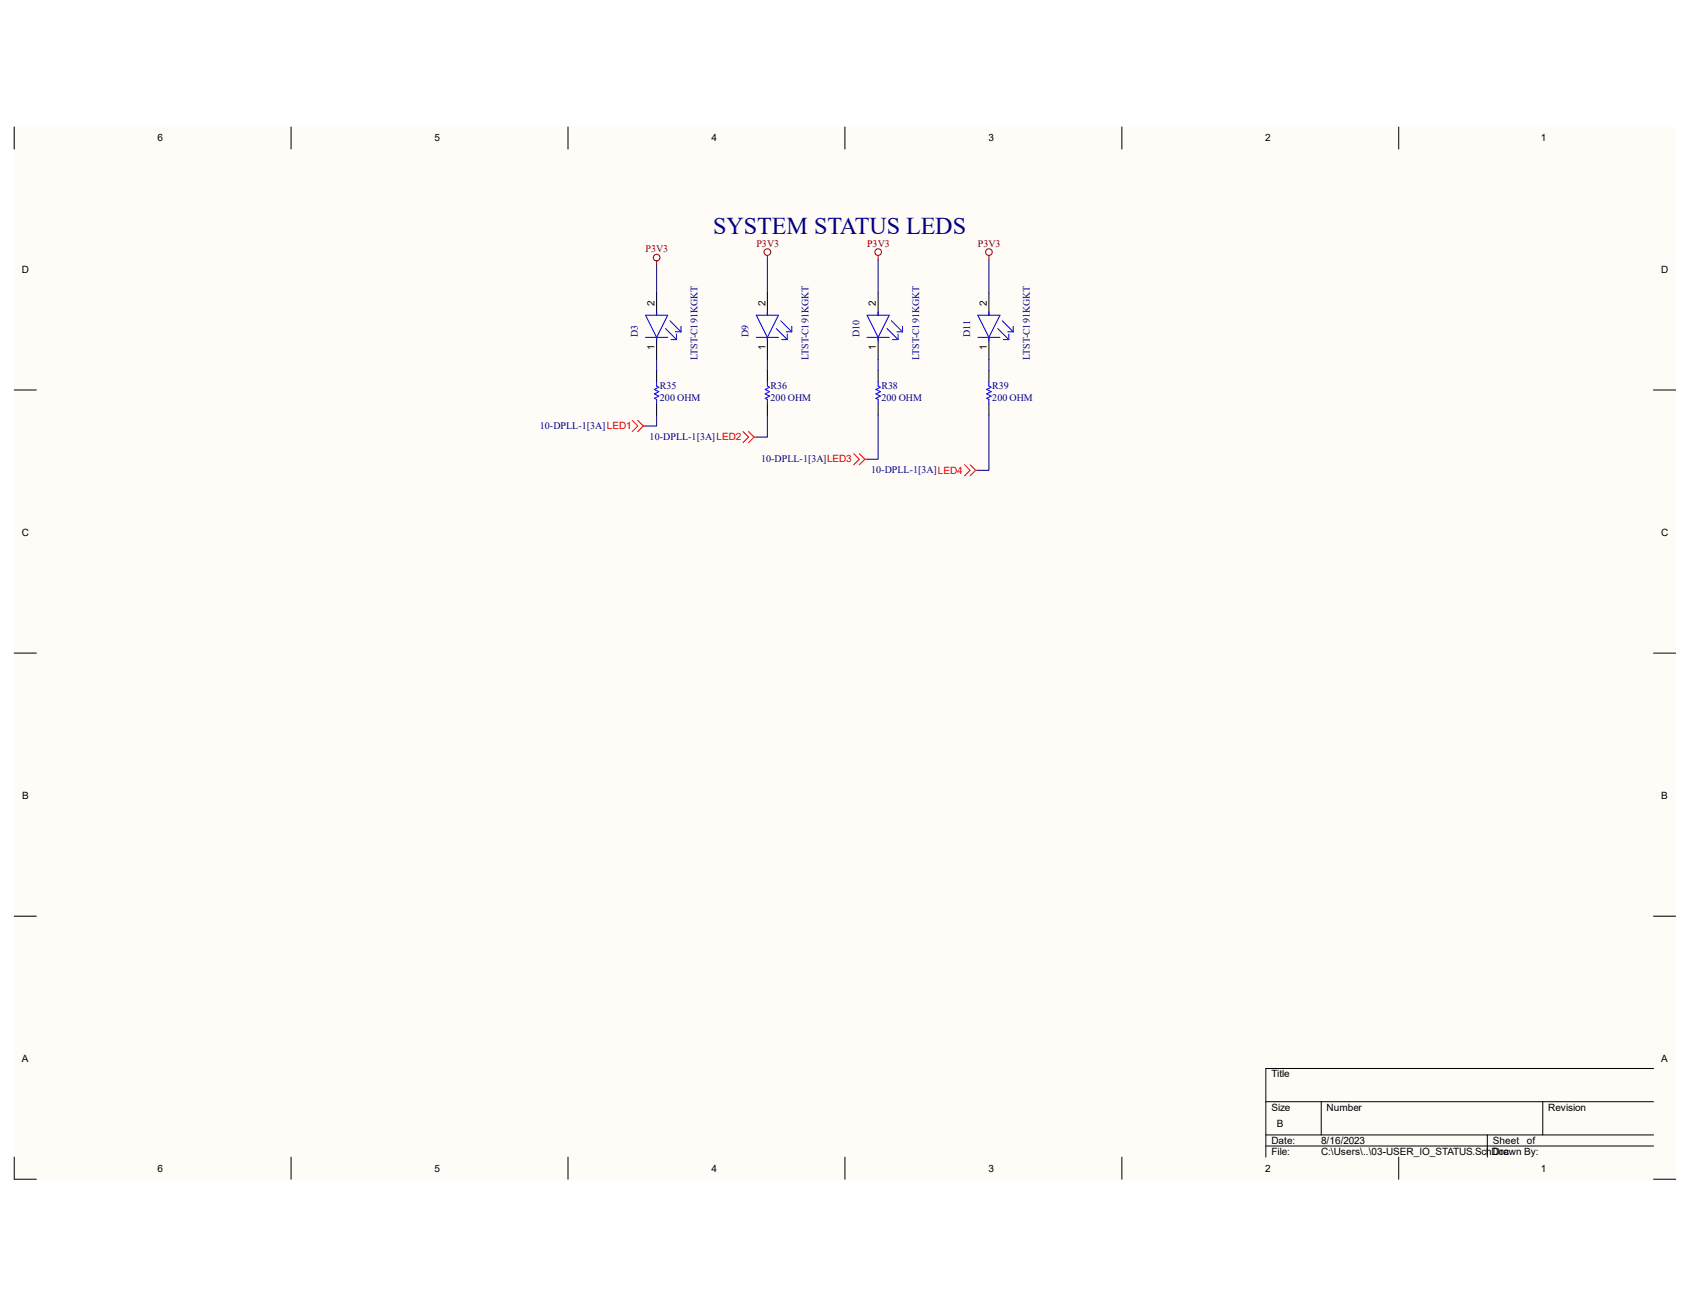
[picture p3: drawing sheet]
<svg xmlns="http://www.w3.org/2000/svg" width="279mm" height="216mm" viewBox="0 0 279 216" stroke-linecap="round" stroke-linejoin="round" font-family="sans-serif">
<g fill="#fffcf8">
<path d="M2.3 21h274.7v173.9h-274.7z" fill-rule="evenodd"/>
<path d="M6 24.6h267.4v166.7h-267.4z" fill-rule="evenodd"/>
</g>
<g fill="none" stroke="#000" stroke-width=".17">
<path d="M2.3 21v3.6M48.1 21v3.6M93.9 21v3.6M139.7 21v3.6M185.5 21v3.6M231.2 21v3.6M108.6 48.5v3.6M108.6 55.8v3.6M126.9 48.5v3.6M126.9 55.8v3.6M145.2 48.5v3.6M145.2 55.8v3.6"/>
<path d="M163.5 48.5v3.6M163.5 55.8v3.6M2.3 64.5h3.7M108.6 61.3v1.8M108.6 66.8v1.8M126.9 61.3v1.8M126.9 66.8v1.8M145.2 61.3v1.8M145.2 66.8v1.8M163.5 61.3v1.8M163.5 66.8v1.8M273.4 64.5h3.6"/>
<path d="M2.3 108h3.7M273.4 108h3.6M2.3 151.5h3.7M273.4 151.5h3.6M273.4 176.6h-64.1v14.7M2.3 191.3v3.6h3.7M48.1 191.3v3.6M93.9 191.3v3.6M139.7 191.3v3.6M185.5 191.3v3.6M209.3 182.1h64.1M209.3 187.6h64.1"/>
<path d="M209.3 189.5h64.1M218.4 182.1v5.5M231.2 191.3v3.6M245.9 187.6v3.7M255.1 182.1v5.5M273.4 194.9h3.6"/>
</g>
<g fill="none" stroke="#800000" stroke-width=".17">
<path d="M108.6 43.1v.8M126.9 42.2v.8M145.2 42.2v.8M163.5 42.2v.8"/>
<circle cx="108.6" cy="42.6" r=".55"/>
<circle cx="126.9" cy="41.7" r=".55"/>
<circle cx="145.2" cy="41.7" r=".55"/>
<circle cx="163.5" cy="41.7" r=".55"/>
</g>
<g fill="none" stroke="#f00" stroke-width=".17">
<path d="M104.5 69.5l.9 .9-.9 .9M105.4 69.5l1 .9M106.4 70.4l-1 .9M106.4 70.4h.3M122.8 71.3l1 1-1 .9M123.8 71.3l.9 1M124.7 72.3l-.9 .9M124.7 72.3h.3M141.1 75l1 .9-1 .9M142.1 75l.9 .9M143 75.9l-.9 .9M143 75.9h.3"/>
<path d="M159.5 76.8l.9 1-.9 .9M160.4 76.8l.9 1M161.3 77.8l-.9 .9M161.3 77.8h.4"/>
</g>
<g fill="none" stroke="#00f" stroke-width=".17">
<path d="M106.7 52.1h3.7l-1.8 3.7zM106.7 55.8h3.7M108.6 51.6v.5M108.6 55.8v.5M110 54.3l1.8 1.8M110.8 53l1.8 1.9M110.9 56.1h.9M111.7 54.9h.9M111.8 55.2v.9M112.6 53.9v1M125 52.1h3.7l-1.8 3.7zM125 55.8h3.7"/>
<path d="M126.9 51.6v.5M126.9 55.8v.5M128.3 54.3l1.9 1.8M129.1 53l1.8 1.9M129.2 56.1h1M130 54.9h.9M130.2 55.2v.9M130.9 53.9v1M143.3 52.1h3.7l-1.8 3.7zM143.3 55.8h3.7M145.2 51.6v.5M145.2 55.8v.5"/>
<path d="M146.6 54.3l1.9 1.8M147.4 53l1.8 1.9M147.6 56.1h.9M148.3 54.9h.9M148.5 55.2v.9M149.2 53.9v1M161.7 52.1h3.6l-1.8 3.7zM161.7 55.8h3.6M163.5 51.6v.5M163.5 55.8v.5M165 54.3l1.8 1.8M165.7 53l1.8 1.9"/>
<path d="M165.9 56.1h.9M166.6 54.9h.9M166.8 55.2v.9M167.5 53.9v1M108.6 63.1v.7l.3 .2-.7 .4 .7 .3-.7 .4 .7 .4-.7 .3 .4 .2v.8M126.9 63.1v.7l.3 .2-.7 .4 .7 .3-.7 .4 .7 .4-.7 .3 .4 .2v.8M145.2 63.1v.7l.3 .2-.7 .4 .7 .3-.7 .4 .7 .4-.7 .3 .4 .2v.8M163.5 63.1v.7l.4 .2-.8 .4 .8 .3-.8 .4 .8 .4-.8 .3 .4 .2v.8"/>
</g>
<path d="M108.6 43.9v4.6M108.6 59.4v1.9M126.9 43v5.5M126.9 59.4v1.9M145.2 43v5.5M145.2 59.4v1.9M163.5 43v5.5M163.5 59.4v1.9M108.6 68.6v1.8h-1.9M126.9 68.6v3.7h-1.9M145.2 68.6v7.3h-1.9M163.5 68.6v9.2h-1.8" fill="none" stroke="#000080" stroke-width=".17"/>
<text font-size="4" fill="#000080" x="117.9" y="38.6">SYSTEM STATUS LEDS</text>
<g font-size="1.7">
<text x="26" y="23.4">6</text>
<text x="71.8" y="23.4">5</text>
<text x="117.6" y="23.4">4</text>
<text x="163.4" y="23.4">3</text>
<text x="209.2" y="23.4">2</text>
<text x="254.7" y="23.4">1</text>
<text x="3.6" y="45.1">D</text>
<text x="274.6" y="45.1">D</text>
<text x="108.2" y="50.6" transform="rotate(-90 108.2 50.6)">2</text>
<text x="126.5" y="50.6" transform="rotate(-90 126.5 50.6)">2</text>
<text x="144.8" y="50.6" transform="rotate(-90 144.8 50.6)">2</text>
<text x="163.2" y="50.6" transform="rotate(-90 163.2 50.6)">2</text>
<text x="108.2" y="57.8" transform="rotate(-90 108.2 57.8)">1</text>
<text x="126.5" y="57.8" transform="rotate(-90 126.5 57.8)">1</text>
<text x="144.8" y="57.8" transform="rotate(-90 144.8 57.8)">1</text>
<text x="163.2" y="57.8" transform="rotate(-90 163.2 57.8)">1</text>
<text x="3.6" y="88.6">C</text>
<text x="274.6" y="88.6">C</text>
<text x="3.6" y="132.1">B</text>
<text x="274.7" y="132.1">B</text>
<text x="3.6" y="175.6">A</text>
<text x="210.2" y="178.1">Title</text>
<text x="274.6" y="175.6">A</text>
<text x="210.2" y="183.6">Size</text>
<text x="219.3" y="183.6">Number</text>
<text x="255.9" y="183.6">Revision</text>
<text x="210.2" y="189.1">Date:</text>
<text x="210.2" y="190.9">File:</text>
<text x="211.1" y="186.4">B</text>
<text x="218.4" y="189.1">8/16/2023</text>
<text x="218.4" y="190.9">C:\Users\..\03-USER_IO_STATUS.SchDoc</text>
<text x="246.8" y="190.9">Drawn By:</text>
<text x="246.8" y="189.1">Sheet</text>
<text x="252.5" y="189.1">of</text>
<text x="26" y="193.7">6</text>
<text x="71.8" y="193.7">5</text>
<text x="117.6" y="193.7">4</text>
<text x="163.4" y="193.7">3</text>
<text x="209.2" y="193.7">2</text>
<text x="254.7" y="193.7">1</text>
</g>
<g font-size="1.7" fill="#800000">
<text x="106.7" y="41.7">P3V3</text>
<text x="125.1" y="40.8">P3V3</text>
<text x="143.3" y="40.8">P3V3</text>
<text x="161.7" y="40.8">P3V3</text>
</g>
<g font-size="1.7" fill="#000080">
<text x="105.5" y="55.8" transform="rotate(-90 105.5 55.8)">D3</text>
<text x="115.3" y="59.4" transform="rotate(-90 115.3 59.4)">LTST-C191KGKT</text>
<text x="123.7" y="55.8" transform="rotate(-90 123.7 55.8)">D9</text>
<text x="133.6" y="59.4" transform="rotate(-90 133.6 59.4)">LTST-C191KGKT</text>
<text x="142.1" y="55.8" transform="rotate(-90 142.1 55.8)">D10</text>
<text x="152" y="59.4" transform="rotate(-90 152 59.4)">LTST-C191KGKT</text>
<text x="160.4" y="55.8" transform="rotate(-90 160.4 55.8)">D11</text>
<text x="170.3" y="59.4" transform="rotate(-90 170.3 59.4)">LTST-C191KGKT</text>
<text x="109.1" y="64.4">R35</text>
<text x="127.4" y="64.4">R36</text>
<text x="145.7" y="64.4">R38</text>
<text x="164" y="64.4">R39</text>
<text x="89.2" y="71">10-DPLL-1[3A]LED1</text>
<text x="109.1" y="66.2">200 OHM</text>
<text x="127.4" y="66.2">200 OHM</text>
<text x="145.7" y="66.2">200 OHM</text>
<text x="164" y="66.2">200 OHM</text>
<text x="107.4" y="72.8">10-DPLL-1[3A]LED2</text>
<text x="125.8" y="76.5">10-DPLL-1[3A]LED3</text>
<text x="144" y="78.3">10-DPLL-1[3A]LED4</text>
</g>
</svg>
